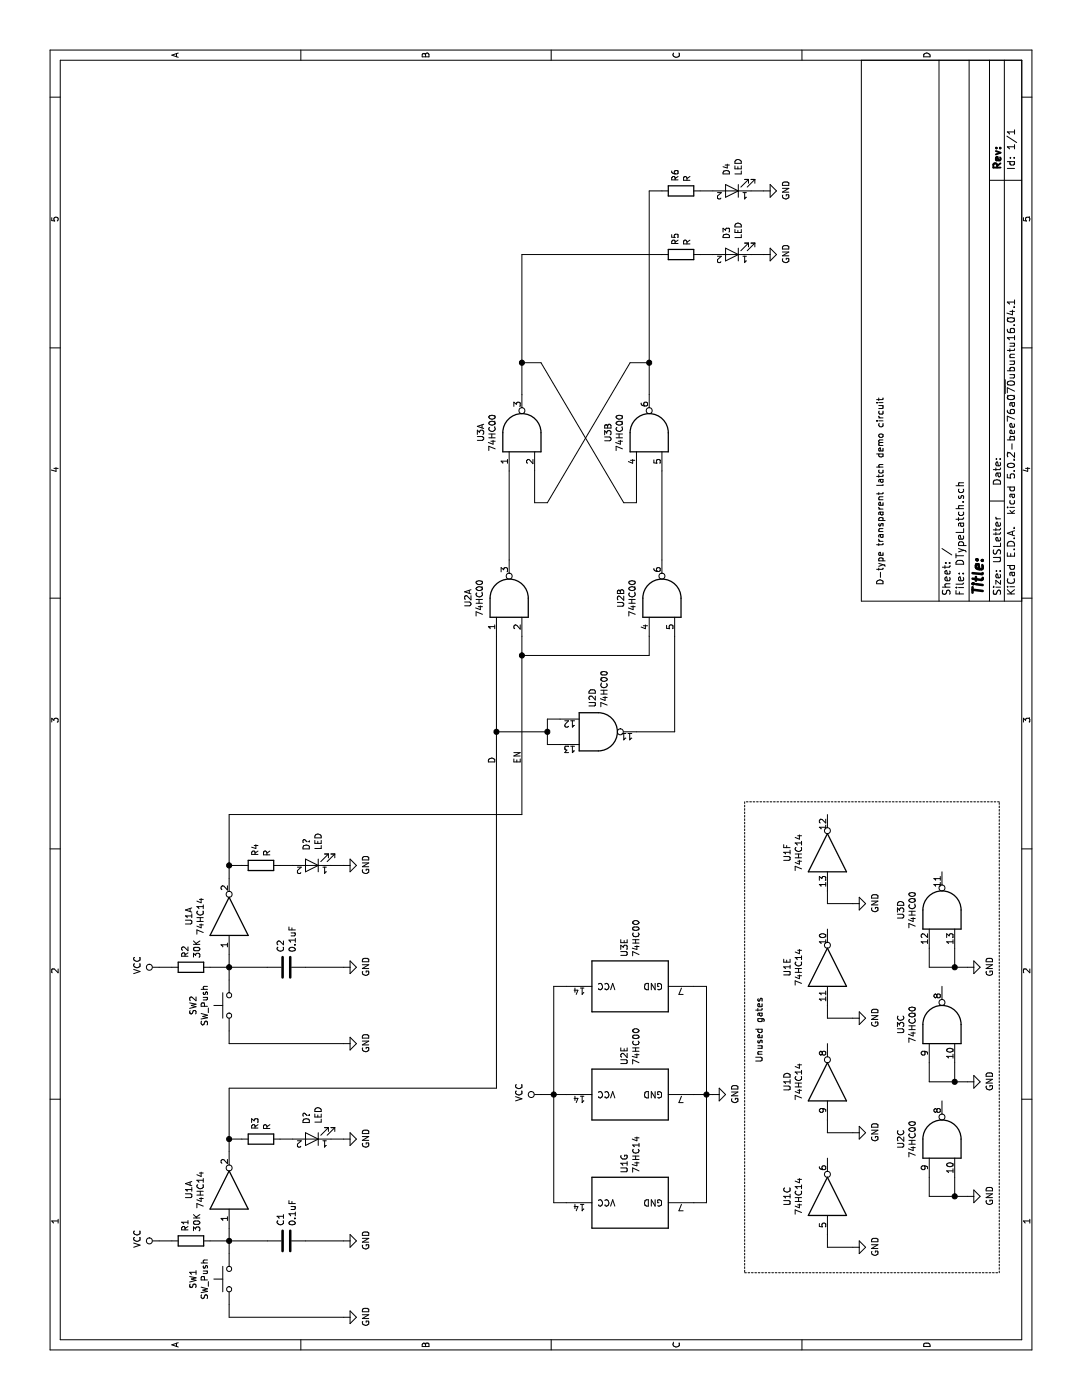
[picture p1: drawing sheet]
EESchema Schematic File Version 4
LIBS:DTypeLatch-cache
EELAYER 26 0
EELAYER END
$Descr USLetter 11000 8500
encoding utf-8
Sheet 1 1
Title ""
Date ""
Rev ""
Comp ""
Comment1 ""
Comment2 ""
Comment3 ""
Comment4 ""
$EndDescr
Text Notes 6400 6950 0    50   ~ 0
D-type transparent latch demo circuit
$Comp
L Switch:SW_Push SW1
U 1 1
P 950 1800
F 0 "SW1" H 950 2085 50  0000 C CNN
F 1 "SW_Push" H 950 1994 50  0000 C CNN
F 2 "" H 950 2000 50  0001 C CNN
F 3 "" H 950 2000 50  0001 C CNN
	1    950  1800
	1    0    0    -1  
$EndComp
Wire Wire Line
	750  1800 650  1800
Wire Wire Line
	650  1800 650  2700
$Comp
L power:GND #PWR?
U 1 1
P 650 2700
F 0 "#PWR?" H 650 2450 50  0001 C CNN
F 1 "GND" H 655 2527 50  0000 C CNN
F 2 "" H 650 2700 50  0001 C CNN
F 3 "" H 650 2700 50  0001 C CNN
	1    650  2700
	1    0    0    -1  
$EndComp
Wire Wire Line
	1150 1800 1250 1800
$Comp
L 74xx:74HC14 U1
U 1 1
P 1650 1800
F 0 "U1" H 1650 2117 50  0000 C CNN
F 1 "74HC14" H 1650 2026 50  0000 C CNN
F 2 "" H 1650 1800 50  0001 C CNN
F 3 "" H 1650 1800 50  0001 C CNN
	1    1650 1800
	1    0    0    -1  
$EndComp
$Comp
L device:C C1
U 1 1
P 1250 2250
F 0 "C1" H 1365 2296 50  0000 L CNN
F 1 "0.1uF" H 1365 2205 50  0000 L CNN
F 2 "" H 1288 2100 50  0001 C CNN
F 3 "" H 1250 2250 50  0001 C CNN
	1    1250 2250
	1    0    0    -1  
$EndComp
$Comp
L device:R R1
U 1 1
P 1250 1500
F 0 "R1" H 1320 1546 50  0000 L CNN
F 1 "30K" H 1320 1455 50  0000 L CNN
F 2 "" V 1180 1500 50  0001 C CNN
F 3 "" H 1250 1500 50  0001 C CNN
	1    1250 1500
	1    0    0    -1  
$EndComp
Wire Wire Line
	1250 2100 1250 1800
Connection ~ 1250 1800
Wire Wire Line
	1250 1800 1350 1800
Wire Wire Line
	1250 1650 1250 1800
Wire Wire Line
	1250 2400 1250 2700
$Comp
L power:GND #PWR?
U 1 1
P 1250 2700
F 0 "#PWR?" H 1250 2450 50  0001 C CNN
F 1 "GND" H 1255 2527 50  0000 C CNN
F 2 "" H 1250 2700 50  0001 C CNN
F 3 "" H 1250 2700 50  0001 C CNN
	1    1250 2700
	1    0    0    -1  
$EndComp
Wire Wire Line
	1250 1350 1250 1250
$Comp
L power:VCC #PWR?
U 1 1
P 1250 1250
F 0 "#PWR?" H 1250 1100 50  0001 C CNN
F 1 "VCC" H 1267 1423 50  0000 C CNN
F 2 "" H 1250 1250 50  0001 C CNN
F 3 "" H 1250 1250 50  0001 C CNN
	1    1250 1250
	1    0    0    -1  
$EndComp
Wire Wire Line
	1950 1800 2050 1800
$Comp
L device:R R3
U 1 1
P 2050 2050
F 0 "R3" H 2120 2096 50  0000 L CNN
F 1 "R" H 2120 2005 50  0000 L CNN
F 2 "" V 1980 2050 50  0001 C CNN
F 3 "" H 2050 2050 50  0001 C CNN
	1    2050 2050
	1    0    0    -1  
$EndComp
$Comp
L device:LED D?
U 1 1
P 2050 2450
F 0 "D?" V 2088 2333 50  0000 R CNN
F 1 "LED" V 1997 2333 50  0000 R CNN
F 2 "" H 2050 2450 50  0001 C CNN
F 3 "" H 2050 2450 50  0001 C CNN
	1    2050 2450
	0    -1   -1   0   
$EndComp
Wire Wire Line
	2050 1900 2050 1800
Connection ~ 2050 1800
Wire Wire Line
	2050 1800 2450 1800
Wire Wire Line
	2050 2300 2050 2200
Wire Wire Line
	2050 2600 2050 2700
$Comp
L power:GND #PWR?
U 1 1
P 2050 2700
F 0 "#PWR?" H 2050 2450 50  0001 C CNN
F 1 "GND" H 2055 2527 50  0000 C CNN
F 2 "" H 2050 2700 50  0001 C CNN
F 3 "" H 2050 2700 50  0001 C CNN
	1    2050 2700
	1    0    0    -1  
$EndComp
$Comp
L Switch:SW_Push SW2
U 1 1
P 3100 1800
F 0 "SW2" H 3100 2085 50  0000 C CNN
F 1 "SW_Push" H 3100 1994 50  0000 C CNN
F 2 "" H 3100 2000 50  0001 C CNN
F 3 "" H 3100 2000 50  0001 C CNN
	1    3100 1800
	1    0    0    -1  
$EndComp
Wire Wire Line
	2900 1800 2800 1800
Wire Wire Line
	2800 1800 2800 2700
$Comp
L power:GND #PWR?
U 1 1
P 2800 2700
F 0 "#PWR?" H 2800 2450 50  0001 C CNN
F 1 "GND" H 2805 2527 50  0000 C CNN
F 2 "" H 2800 2700 50  0001 C CNN
F 3 "" H 2800 2700 50  0001 C CNN
	1    2800 2700
	1    0    0    -1  
$EndComp
Wire Wire Line
	3300 1800 3400 1800
$Comp
L 74xx:74HC14 U1
U 1 1
P 3800 1800
F 0 "U1" H 3800 2117 50  0000 C CNN
F 1 "74HC14" H 3800 2026 50  0000 C CNN
F 2 "" H 3800 1800 50  0001 C CNN
F 3 "" H 3800 1800 50  0001 C CNN
	1    3800 1800
	1    0    0    -1  
$EndComp
$Comp
L device:C C2
U 1 1
P 3400 2250
F 0 "C2" H 3515 2296 50  0000 L CNN
F 1 "0.1uF" H 3515 2205 50  0000 L CNN
F 2 "" H 3438 2100 50  0001 C CNN
F 3 "" H 3400 2250 50  0001 C CNN
	1    3400 2250
	1    0    0    -1  
$EndComp
$Comp
L device:R R2
U 1 1
P 3400 1500
F 0 "R2" H 3470 1546 50  0000 L CNN
F 1 "30K" H 3470 1455 50  0000 L CNN
F 2 "" V 3330 1500 50  0001 C CNN
F 3 "" H 3400 1500 50  0001 C CNN
	1    3400 1500
	1    0    0    -1  
$EndComp
Wire Wire Line
	3400 2100 3400 1800
Connection ~ 3400 1800
Wire Wire Line
	3400 1800 3500 1800
Wire Wire Line
	3400 1650 3400 1800
Wire Wire Line
	3400 2400 3400 2700
$Comp
L power:GND #PWR?
U 1 1
P 3400 2700
F 0 "#PWR?" H 3400 2450 50  0001 C CNN
F 1 "GND" H 3405 2527 50  0000 C CNN
F 2 "" H 3400 2700 50  0001 C CNN
F 3 "" H 3400 2700 50  0001 C CNN
	1    3400 2700
	1    0    0    -1  
$EndComp
Wire Wire Line
	3400 1350 3400 1250
$Comp
L power:VCC #PWR?
U 1 1
P 3400 1250
F 0 "#PWR?" H 3400 1100 50  0001 C CNN
F 1 "VCC" H 3417 1423 50  0000 C CNN
F 2 "" H 3400 1250 50  0001 C CNN
F 3 "" H 3400 1250 50  0001 C CNN
	1    3400 1250
	1    0    0    -1  
$EndComp
Wire Wire Line
	4100 1800 4200 1800
$Comp
L device:R R4
U 1 1
P 4200 2050
F 0 "R4" H 4270 2096 50  0000 L CNN
F 1 "R" H 4270 2005 50  0000 L CNN
F 2 "" V 4130 2050 50  0001 C CNN
F 3 "" H 4200 2050 50  0001 C CNN
	1    4200 2050
	1    0    0    -1  
$EndComp
$Comp
L device:LED D?
U 1 1
P 4200 2450
F 0 "D?" V 4238 2333 50  0000 R CNN
F 1 "LED" V 4147 2333 50  0000 R CNN
F 2 "" H 4200 2450 50  0001 C CNN
F 3 "" H 4200 2450 50  0001 C CNN
	1    4200 2450
	0    -1   -1   0   
$EndComp
Wire Wire Line
	4200 1900 4200 1800
Connection ~ 4200 1800
Wire Wire Line
	4200 1800 4600 1800
Wire Wire Line
	4200 2300 4200 2200
Wire Wire Line
	4200 2600 4200 2700
$Comp
L power:GND #PWR?
U 1 1
P 4200 2700
F 0 "#PWR?" H 4200 2450 50  0001 C CNN
F 1 "GND" H 4205 2527 50  0000 C CNN
F 2 "" H 4200 2700 50  0001 C CNN
F 3 "" H 4200 2700 50  0001 C CNN
	1    4200 2700
	1    0    0    -1  
$EndComp
$Comp
L 74xx:74HC00 U3
U 1 1
P 7600 4100
F 0 "U3" H 7600 4425 50  0000 C CNN
F 1 "74HC00" H 7600 4334 50  0000 C CNN
F 2 "" H 7600 4100 50  0001 C CNN
F 3 "" H 7600 4100 50  0001 C CNN
	1    7600 4100
	1    0    0    -1  
$EndComp
$Comp
L 74xx:74HC00 U3
U 2 1
P 7600 5100
F 0 "U3" H 7600 5425 50  0000 C CNN
F 1 "74HC00" H 7600 5334 50  0000 C CNN
F 2 "" H 7600 5100 50  0001 C CNN
F 3 "" H 7600 5100 50  0001 C CNN
	2    7600 5100
	1    0    0    -1  
$EndComp
Wire Wire Line
	7900 4100 8150 4100
Wire Wire Line
	7900 5100 8150 5100
Wire Wire Line
	8150 4100 8150 4250
Connection ~ 8150 4100
Wire Wire Line
	8150 4250 7050 4900
Wire Wire Line
	7300 5000 7050 5000
Wire Wire Line
	7050 5000 7050 4900
Wire Wire Line
	8150 5100 8150 4950
Connection ~ 8150 5100
Wire Wire Line
	8150 4950 7050 4300
Wire Wire Line
	7300 4200 7050 4200
Wire Wire Line
	7050 4200 7050 4300
Wire Wire Line
	7300 4000 6600 4000
Wire Wire Line
	7300 5200 6600 5200
$Comp
L 74xx:74HC00 U2
U 4 1
P 5250 4700
F 0 "U2" V 5204 4888 50  0000 L CNN
F 1 "74HC00" V 5295 4888 50  0000 L CNN
F 2 "" H 5250 4700 50  0001 C CNN
F 3 "" H 5250 4700 50  0001 C CNN
	4    5250 4700
	0    1    1    0   
$EndComp
$Comp
L 74xx:74HC00 U2
U 1 1
P 6300 4000
F 0 "U2" H 6300 4325 50  0000 C CNN
F 1 "74HC00" H 6300 4234 50  0000 C CNN
F 2 "" H 6300 4000 50  0001 C CNN
F 3 "" H 6300 4000 50  0001 C CNN
	1    6300 4000
	1    0    0    -1  
$EndComp
$Comp
L 74xx:74HC00 U2
U 2 1
P 6300 5200
F 0 "U2" H 6300 5525 50  0000 C CNN
F 1 "74HC00" H 6300 5434 50  0000 C CNN
F 2 "" H 6300 5200 50  0001 C CNN
F 3 "" H 6300 5200 50  0001 C CNN
	2    6300 5200
	1    0    0    -1  
$EndComp
Wire Wire Line
	6000 5300 5250 5300
Wire Wire Line
	5250 5300 5250 5000
Wire Wire Line
	6000 4100 5850 4100
Wire Wire Line
	6000 5100 5850 5100
Wire Wire Line
	5850 5100 5850 4100
Connection ~ 5850 4100
Wire Wire Line
	5150 4400 5150 4300
Wire Wire Line
	5150 4300 5250 4300
Wire Wire Line
	5250 4300 5250 3900
Wire Wire Line
	5350 4400 5350 4300
Wire Wire Line
	5350 4300 5250 4300
Connection ~ 5250 4300
Wire Wire Line
	6000 3900 5250 3900
Connection ~ 5250 3900
Text Label 5000 3900 0    50   ~ 0
D
Text Label 5000 4100 0    50   ~ 0
EN
Wire Wire Line
	2450 3900 2450 1800
Wire Wire Line
	2450 3900 5250 3900
Wire Wire Line
	4600 4100 4600 1800
Wire Wire Line
	4600 4100 5850 4100
$Comp
L device:R R5
U 1 1
P 9000 5350
F 0 "R5" H 9070 5396 50  0000 L CNN
F 1 "R" H 9070 5305 50  0000 L CNN
F 2 "" V 8930 5350 50  0001 C CNN
F 3 "" H 9000 5350 50  0001 C CNN
	1    9000 5350
	1    0    0    -1  
$EndComp
$Comp
L device:LED D3
U 1 1
P 9000 5750
F 0 "D3" V 9038 5633 50  0000 R CNN
F 1 "LED" V 8947 5633 50  0000 R CNN
F 2 "" H 9000 5750 50  0001 C CNN
F 3 "" H 9000 5750 50  0001 C CNN
	1    9000 5750
	0    -1   -1   0   
$EndComp
Wire Wire Line
	9000 5600 9000 5500
Wire Wire Line
	9000 5900 9000 6000
$Comp
L power:GND #PWR?
U 1 1
P 9000 6000
F 0 "#PWR?" H 9000 5750 50  0001 C CNN
F 1 "GND" H 9005 5827 50  0000 C CNN
F 2 "" H 9000 6000 50  0001 C CNN
F 3 "" H 9000 6000 50  0001 C CNN
	1    9000 6000
	1    0    0    -1  
$EndComp
$Comp
L device:R R6
U 1 1
P 9500 5350
F 0 "R6" H 9570 5396 50  0000 L CNN
F 1 "R" H 9570 5305 50  0000 L CNN
F 2 "" V 9430 5350 50  0001 C CNN
F 3 "" H 9500 5350 50  0001 C CNN
	1    9500 5350
	1    0    0    -1  
$EndComp
$Comp
L device:LED D4
U 1 1
P 9500 5750
F 0 "D4" V 9538 5633 50  0000 R CNN
F 1 "LED" V 9447 5633 50  0000 R CNN
F 2 "" H 9500 5750 50  0001 C CNN
F 3 "" H 9500 5750 50  0001 C CNN
	1    9500 5750
	0    -1   -1   0   
$EndComp
Wire Wire Line
	9500 5600 9500 5500
Wire Wire Line
	9500 5900 9500 6000
$Comp
L power:GND #PWR?
U 1 1
P 9500 6000
F 0 "#PWR?" H 9500 5750 50  0001 C CNN
F 1 "GND" H 9505 5827 50  0000 C CNN
F 2 "" H 9500 6000 50  0001 C CNN
F 3 "" H 9500 6000 50  0001 C CNN
	1    9500 6000
	1    0    0    -1  
$EndComp
Wire Wire Line
	9000 4100 9000 5200
Wire Wire Line
	8150 4100 9000 4100
Wire Wire Line
	9500 5100 9500 5200
Wire Wire Line
	8150 5100 9500 5100
$Comp
L 74xx:74HC00 U2
U 3 1
P 2050 7400
F 0 "U2" H 2050 7725 50  0000 C CNN
F 1 "74HC00" H 2050 7634 50  0000 C CNN
F 2 "" H 2050 7400 50  0001 C CNN
F 3 "" H 2050 7400 50  0001 C CNN
	3    2050 7400
	1    0    0    -1  
$EndComp
$Comp
L 74xx:74HC00 U3
U 3 1
P 2950 7400
F 0 "U3" H 2950 7725 50  0000 C CNN
F 1 "74HC00" H 2950 7634 50  0000 C CNN
F 2 "" H 2950 7400 50  0001 C CNN
F 3 "" H 2950 7400 50  0001 C CNN
	3    2950 7400
	1    0    0    -1  
$EndComp
$Comp
L 74xx:74HC00 U3
U 4 1
P 3850 7400
F 0 "U3" H 3850 7725 50  0000 C CNN
F 1 "74HC00" H 3850 7634 50  0000 C CNN
F 2 "" H 3850 7400 50  0001 C CNN
F 3 "" H 3850 7400 50  0001 C CNN
	4    3850 7400
	1    0    0    -1  
$EndComp
$Comp
L 74xx:74HC14 U1
U 3 1
P 1600 6500
F 0 "U1" H 1600 6817 50  0000 C CNN
F 1 "74HC14" H 1600 6726 50  0000 C CNN
F 2 "" H 1600 6500 50  0001 C CNN
F 3 "" H 1600 6500 50  0001 C CNN
	3    1600 6500
	1    0    0    -1  
$EndComp
$Comp
L 74xx:74HC14 U1
U 4 1
P 2500 6500
F 0 "U1" H 2500 6817 50  0000 C CNN
F 1 "74HC14" H 2500 6726 50  0000 C CNN
F 2 "" H 2500 6500 50  0001 C CNN
F 3 "" H 2500 6500 50  0001 C CNN
	4    2500 6500
	1    0    0    -1  
$EndComp
$Comp
L 74xx:74HC14 U1
U 5 1
P 3400 6500
F 0 "U1" H 3400 6817 50  0000 C CNN
F 1 "74HC14" H 3400 6726 50  0000 C CNN
F 2 "" H 3400 6500 50  0001 C CNN
F 3 "" H 3400 6500 50  0001 C CNN
	5    3400 6500
	1    0    0    -1  
$EndComp
$Comp
L 74xx:74HC14 U1
U 6 1
P 4300 6500
F 0 "U1" H 4300 6817 50  0000 C CNN
F 1 "74HC14" H 4300 6726 50  0000 C CNN
F 2 "" H 4300 6500 50  0001 C CNN
F 3 "" H 4300 6500 50  0001 C CNN
	6    4300 6500
	1    0    0    -1  
$EndComp
Wire Wire Line
	1300 6500 1200 6500
Wire Wire Line
	1200 6500 1200 6700
$Comp
L power:GND #PWR?
U 1 1
P 1200 6700
F 0 "#PWR?" H 1200 6450 50  0001 C CNN
F 1 "GND" H 1205 6527 50  0000 C CNN
F 2 "" H 1200 6700 50  0001 C CNN
F 3 "" H 1200 6700 50  0001 C CNN
	1    1200 6700
	1    0    0    -1  
$EndComp
Wire Wire Line
	2200 6500 2100 6500
Wire Wire Line
	2100 6500 2100 6700
$Comp
L power:GND #PWR?
U 1 1
P 2100 6700
F 0 "#PWR?" H 2100 6450 50  0001 C CNN
F 1 "GND" H 2105 6527 50  0000 C CNN
F 2 "" H 2100 6700 50  0001 C CNN
F 3 "" H 2100 6700 50  0001 C CNN
	1    2100 6700
	1    0    0    -1  
$EndComp
Wire Wire Line
	3100 6500 3000 6500
Wire Wire Line
	3000 6500 3000 6700
$Comp
L power:GND #PWR?
U 1 1
P 3000 6700
F 0 "#PWR?" H 3000 6450 50  0001 C CNN
F 1 "GND" H 3005 6527 50  0000 C CNN
F 2 "" H 3000 6700 50  0001 C CNN
F 3 "" H 3000 6700 50  0001 C CNN
	1    3000 6700
	1    0    0    -1  
$EndComp
Wire Wire Line
	4000 6500 3900 6500
Wire Wire Line
	3900 6500 3900 6700
$Comp
L power:GND #PWR?
U 1 1
P 3900 6700
F 0 "#PWR?" H 3900 6450 50  0001 C CNN
F 1 "GND" H 3905 6527 50  0000 C CNN
F 2 "" H 3900 6700 50  0001 C CNN
F 3 "" H 3900 6700 50  0001 C CNN
	1    3900 6700
	1    0    0    -1  
$EndComp
Wire Wire Line
	1750 7300 1600 7300
Wire Wire Line
	1600 7300 1600 7500
Wire Wire Line
	1750 7500 1600 7500
Connection ~ 1600 7500
Wire Wire Line
	1600 7500 1600 7600
$Comp
L power:GND #PWR?
U 1 1
P 1600 7600
F 0 "#PWR?" H 1600 7350 50  0001 C CNN
F 1 "GND" H 1605 7427 50  0000 C CNN
F 2 "" H 1600 7600 50  0001 C CNN
F 3 "" H 1600 7600 50  0001 C CNN
	1    1600 7600
	1    0    0    -1  
$EndComp
Wire Wire Line
	2650 7300 2500 7300
Wire Wire Line
	2500 7300 2500 7500
Wire Wire Line
	2650 7500 2500 7500
Connection ~ 2500 7500
Wire Wire Line
	2500 7500 2500 7600
$Comp
L power:GND #PWR?
U 1 1
P 2500 7600
F 0 "#PWR?" H 2500 7350 50  0001 C CNN
F 1 "GND" H 2505 7427 50  0000 C CNN
F 2 "" H 2500 7600 50  0001 C CNN
F 3 "" H 2500 7600 50  0001 C CNN
	1    2500 7600
	1    0    0    -1  
$EndComp
Wire Wire Line
	3550 7300 3400 7300
Wire Wire Line
	3400 7300 3400 7500
Wire Wire Line
	3550 7500 3400 7500
Connection ~ 3400 7500
Wire Wire Line
	3400 7500 3400 7600
$Comp
L power:GND #PWR?
U 1 1
P 3400 7600
F 0 "#PWR?" H 3400 7350 50  0001 C CNN
F 1 "GND" H 3405 7427 50  0000 C CNN
F 2 "" H 3400 7600 50  0001 C CNN
F 3 "" H 3400 7600 50  0001 C CNN
	1    3400 7600
	1    0    0    -1  
$EndComp
Text Notes 2650 6000 0    50   ~ 0
Unused gates
Wire Notes Line
	1000 7850 4700 7850
Wire Notes Line
	4700 7850 4700 5850
Wire Notes Line
	4700 5850 1000 5850
Wire Notes Line
	1000 5850 1000 7850
$Comp
L 74xx:74HC14 U1
U 7 1
P 1550 4950
F 0 "U1" H 1780 4996 50  0000 L CNN
F 1 "74HC14" H 1780 4905 50  0000 L CNN
F 2 "" H 1550 4950 50  0001 C CNN
F 3 "" H 1550 4950 50  0001 C CNN
	7    1550 4950
	1    0    0    -1  
$EndComp
$Comp
L 74xx:74HC00 U2
U 5 1
P 2400 4950
F 0 "U2" H 2630 4996 50  0000 L CNN
F 1 "74HC00" H 2630 4905 50  0000 L CNN
F 2 "" H 2400 4950 50  0001 C CNN
F 3 "" H 2400 4950 50  0001 C CNN
	5    2400 4950
	1    0    0    -1  
$EndComp
$Comp
L 74xx:74HC00 U3
U 5 1
P 3250 4950
F 0 "U3" H 3480 4996 50  0000 L CNN
F 1 "74HC00" H 3480 4905 50  0000 L CNN
F 2 "" H 3250 4950 50  0001 C CNN
F 3 "" H 3250 4950 50  0001 C CNN
	5    3250 4950
	1    0    0    -1  
$EndComp
Wire Wire Line
	2400 4450 2400 4350
$Comp
L power:VCC #PWR?
U 1 1
P 2400 4250
F 0 "#PWR?" H 2400 4100 50  0001 C CNN
F 1 "VCC" H 2417 4423 50  0000 C CNN
F 2 "" H 2400 4250 50  0001 C CNN
F 3 "" H 2400 4250 50  0001 C CNN
	1    2400 4250
	1    0    0    -1  
$EndComp
Wire Wire Line
	2400 5450 2400 5550
$Comp
L power:GND #PWR?
U 1 1
P 2400 5600
F 0 "#PWR?" H 2400 5350 50  0001 C CNN
F 1 "GND" H 2405 5427 50  0000 C CNN
F 2 "" H 2400 5600 50  0001 C CNN
F 3 "" H 2400 5600 50  0001 C CNN
	1    2400 5600
	1    0    0    -1  
$EndComp
Wire Wire Line
	1550 4450 1550 4350
Wire Wire Line
	1550 4350 2400 4350
Connection ~ 2400 4350
Wire Wire Line
	2400 4350 2400 4250
Wire Wire Line
	3250 4450 3250 4350
Wire Wire Line
	3250 4350 2400 4350
Wire Wire Line
	1550 5450 1550 5550
Wire Wire Line
	1550 5550 2400 5550
Connection ~ 2400 5550
Wire Wire Line
	2400 5550 2400 5600
Wire Wire Line
	3250 5450 3250 5550
Wire Wire Line
	3250 5550 2400 5550
$EndSCHEMATC
